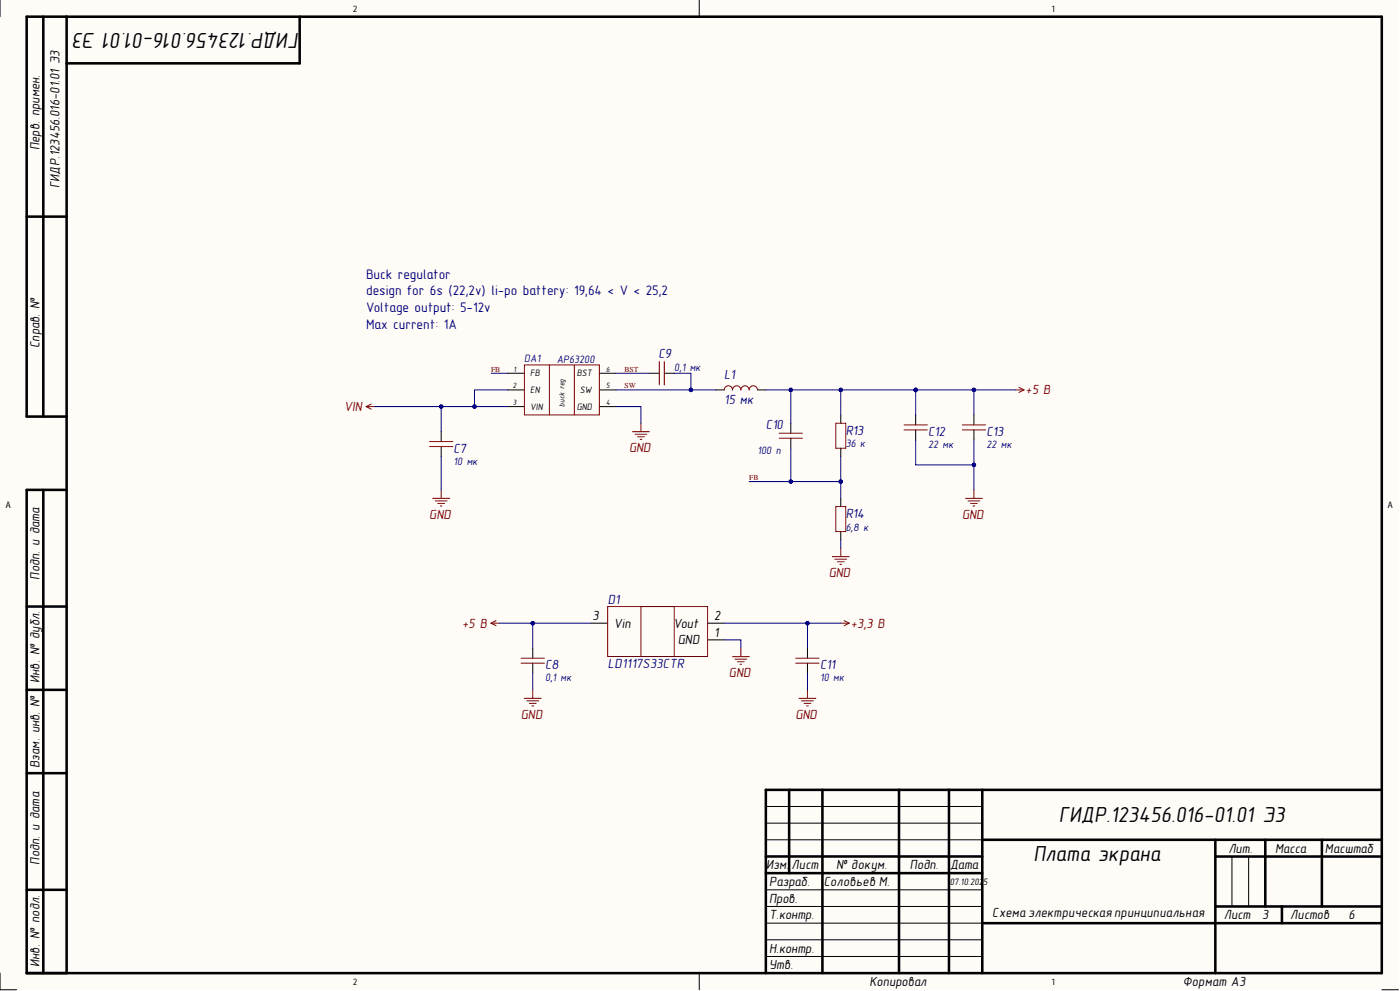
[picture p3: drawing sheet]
<svg xmlns="http://www.w3.org/2000/svg" width="420mm" height="297mm" viewBox="0 0 420 297" stroke-linecap="round" stroke-linejoin="round" font-family="sans-serif">
<g fill="#fffcf8">
<path d="M0 0h419.4v296.7h-419.4z" fill-rule="evenodd"/>
<path d="M5 5h409.3v286.7h-409.3z" fill-rule="evenodd"/>
</g>
<g fill="none" stroke="#000" stroke-width=".3">
<path d="M0 0v5M209.7 0v5M152.3 111.9h5M152.3 116.9h5M179.7 111.9h5M179.7 116.9h5M194.7 111.9h3M199.2 111.9h3M214.7 116.9h2.5M227.1 116.9h2.5M132.3 129.4v3M132.3 133.9v2.9"/>
<path d="M152.3 121.9h5M179.7 121.9h5M237.1 126.9v3M237.1 131.4v3M252.1 124.4v2.5M252.1 134.4v2.5M274.6 124.4v3M274.6 128.9v3M292 124.4v3M292 128.9v3M252.1 149.3v2.5M252.1 159.3v2.5"/>
<path d="M159.8 194.3v3M159.8 198.8v3M177.2 186.8h5M212.2 186.8h5M212.2 191.8h5M242.1 194.3v3M242.1 198.8v3M229.6 251.7h64.9M229.6 246.7h64.9M229.6 241.7h64.9M369.4 256.7v15M374.4 256.7v15"/>
<path d="M229.6 276.7h64.9M229.6 271.7h64.9M229.6 266.7h64.9M0 291.7v5h5M209.7 291.7v5M229.6 286.7h64.9M229.6 281.7h64.9M414.3 296.7h5.1"/>
</g>
<g fill="none" stroke="#000" stroke-width=".76">
<path d="M13 5v119.9M20 5v286.7M89.9 5v14h-69.9M8 64.9h12M20 124.9h-12v-119.9h406.3v286.7h-406.3v-144.9h12M13 146.8v144.9M8 181.8h12M8 206.8h12M8 231.8h12M236.6 236.7v25M246.6 236.7v55M269.6 236.7v55"/>
<path d="M284.6 236.7v55M294.5 236.7v55M414.3 236.8h-184.7v54.9M229.6 256.7h64.9M294.5 251.7h119.8M364.4 256.7h49.9M364.4 251.7v40M379.4 251.7v20M396.4 251.7v20M8 266.7h12M229.6 261.7h64.9M294.5 276.7h119.8"/>
<path d="M364.4 271.7h49.9M384.4 271.7v5"/>
</g>
<g fill="none" stroke="#800000" stroke-width=".3">
<path d="M157.3 109.4h22.4v15h-22.4zM164.7 109.4v15M172.2 109.4v15M197.7 108.4v7M199.2 108.4v7M217.2 116.9a1.25 1.25 0 0 1 1.2-1.3 1.25 1.25 0 0 1 1.3 1.3 1.25 1.25 0 0 1 1.2-1.3 1.25 1.25 0 0 1 1.3 1.3 1.25 1.25 0 0 1 1.2-1.3 1.25 1.25 0 0 1 1.2 1.3 1.25 1.25 0 0 1 1.3-1.3 1.25 1.25 0 0 1 1.2 1.3M304.5 116.9h2.6M305.5 116.1l1.6 .8M307.1 116.9l-1.6 .7M109.8 121.9l1.5 .7M109.8 121.9h2.5M111.3 121.1l-1.5 .8"/>
<path d="M128.8 132.4h7M128.8 133.9h7M189.7 129.4h5M190.4 130.2h3.6M191.2 130.9h2M191.9 131.7h.6M192.2 126.9v2.5M233.6 129.9h7M233.6 131.4h7M250.6 126.9h3v7.5h-3zM271.1 127.4h7M271.1 128.9h7"/>
<path d="M288.6 127.4h6.9M288.6 128.9h6.9M129.8 149.4h5M130.5 150.1h3.6M131.3 150.9h2M132 151.7h.5M132.3 146.8v2.6M250.6 151.8h3v7.5h-3zM289.5 149.4h5.1M290.3 150.1h3.5M291 150.9h2.1M291.8 151.7h.5"/>
<path d="M292 146.8v2.6M249.6 166.9h5M250.3 167.6h3.6M251.1 168.4h2M251.9 169.1h.5M252.1 164.3v2.6M147.2 186.8h2.6M147.2 186.8l1.6 .8M148.8 186l-1.6 .8M156.3 197.3h6.9M156.3 198.8h6.9M182.2 181.8h30v15h-30z"/>
<path d="M192.2 181.8h10v15h-10zM219.6 196.8h5.1M220.4 197.6h3.5M221.1 198.3h2.1M221.9 199.1h.5M222.2 194.3v2.5M238.6 197.3h7M238.6 198.8h7M252.1 186.8h2.5M253.1 186l1.5 .8M254.6 186.8l-1.5 .8M157.2 209.3h5.1"/>
<path d="M158 210.1h3.5M158.7 210.8h2.1M159.5 211.6h.5M159.8 206.8v2.5M239.6 209.3h5.1M240.4 210.1h3.5M241.1 210.8h2M241.9 211.6h.5M242.1 206.8v2.5"/>
</g>
<path d="M132.3 121.9v7.5" fill="none" stroke="#000080" stroke-width=".3"/>
<circle cx="132.3" cy="121.9" r=".51" fill="#000080"/>
<g fill="none" stroke="#000080" stroke-width=".3">
<path d="M202.2 111.9h5v5M132.3 136.8v10"/>
<circle cx="132.3" cy="121.9" r=".51"/>
</g>
<circle cx="207.2" cy="116.9" r=".51" fill="#000080"/>
<g fill="none" stroke="#000080" stroke-width=".3">
<path d="M237.1 116.9v10"/>
<circle cx="207.2" cy="116.9" r=".51"/>
</g>
<circle cx="237.1" cy="116.9" r=".51" fill="#000080"/>
<g fill="none" stroke="#000080" stroke-width=".3">
<path d="M274.6 131.9v7.4h17.4v7.5"/>
<circle cx="237.1" cy="116.9" r=".51"/>
</g>
<circle cx="292" cy="139.4" r=".51" fill="#000080"/>
<g fill="none" stroke="#000080" stroke-width=".3">
<path d="M292 131.9v7.4"/>
<circle cx="292" cy="139.4" r=".51"/>
</g>
<circle cx="292" cy="139.4" r=".51" fill="#000080"/>
<g fill="none" stroke="#000080" stroke-width=".3">
<path d="M292 116.9v7.5"/>
<circle cx="292" cy="139.4" r=".51"/>
</g>
<circle cx="292" cy="116.9" r=".51" fill="#000080"/>
<g fill="none" stroke="#000080" stroke-width=".3">
<path d="M184.7 111.9h10M274.6 116.9v7.5"/>
<circle cx="292" cy="116.9" r=".51"/>
</g>
<circle cx="274.6" cy="116.9" r=".51" fill="#000080"/>
<g fill="none" stroke="#000080" stroke-width=".3">
<path d="M237.1 134.4v9.9"/>
<circle cx="274.6" cy="116.9" r=".51"/>
</g>
<circle cx="237.1" cy="144.3" r=".51" fill="#000080"/>
<g fill="none" stroke="#000080" stroke-width=".3">
<path d="M252.1 116.9v7.5M184.7 121.9h7.5v5"/>
<circle cx="237.1" cy="144.3" r=".51"/>
</g>
<circle cx="252.1" cy="116.9" r=".51" fill="#000080"/>
<g fill="none" stroke="#000080" stroke-width=".3">
<path d="M184.7 116.9h30M252.1 161.8v2.5M217.2 191.8h5v2.5M242.1 201.8v5"/>
<circle cx="252.1" cy="116.9" r=".51"/>
</g>
<circle cx="207.2" cy="116.9" r=".51" fill="#000080"/>
<g fill="none" stroke="#000080" stroke-width=".3">
<path d="M224.6 144.3h27.5"/>
<circle cx="207.2" cy="116.9" r=".51"/>
</g>
<circle cx="252.1" cy="144.3" r=".51" fill="#000080"/>
<circle cx="252.1" cy="144.3" r=".51" fill="none" stroke="#000080" stroke-width=".3"/>
<circle cx="237.1" cy="144.3" r=".51" fill="#000080"/>
<g fill="none" stroke="#000080" stroke-width=".3">
<path d="M274.6 116.9h29.9"/>
<circle cx="237.1" cy="144.3" r=".51"/>
</g>
<circle cx="292" cy="116.9" r=".51" fill="#000080"/>
<circle cx="292" cy="116.9" r=".51" fill="none" stroke="#000080" stroke-width=".3"/>
<circle cx="274.6" cy="116.9" r=".51" fill="#000080"/>
<g fill="none" stroke="#000080" stroke-width=".3">
<path d="M242.1 186.8v7.5"/>
<circle cx="274.6" cy="116.9" r=".51"/>
</g>
<circle cx="242.1" cy="186.8" r=".51" fill="#000080"/>
<g fill="none" stroke="#000080" stroke-width=".3">
<path d="M217.2 186.8h34.9"/>
<circle cx="242.1" cy="186.8" r=".51"/>
</g>
<circle cx="242.1" cy="186.8" r=".51" fill="#000080"/>
<g fill="none" stroke="#000080" stroke-width=".3">
<path d="M159.8 186.8v7.5M159.8 201.8v5"/>
<circle cx="242.1" cy="186.8" r=".51"/>
</g>
<circle cx="159.8" cy="186.8" r=".51" fill="#000080"/>
<g fill="none" stroke="#000080" stroke-width=".3">
<path d="M149.8 186.8h27.4"/>
<circle cx="159.8" cy="186.8" r=".51"/>
</g>
<circle cx="159.8" cy="186.8" r=".51" fill="#000080"/>
<g fill="none" stroke="#000080" stroke-width=".3">
<path d="M229.6 116.9h45"/>
<circle cx="159.8" cy="186.8" r=".51"/>
</g>
<circle cx="274.6" cy="116.9" r=".51" fill="#000080"/>
<circle cx="274.6" cy="116.9" r=".51" fill="none" stroke="#000080" stroke-width=".3"/>
<circle cx="252.1" cy="116.9" r=".51" fill="#000080"/>
<circle cx="252.1" cy="116.9" r=".51" fill="none" stroke="#000080" stroke-width=".3"/>
<circle cx="237.1" cy="116.9" r=".51" fill="#000080"/>
<g fill="none" stroke="#000080" stroke-width=".3">
<path d="M252.1 136.9v12.4"/>
<circle cx="237.1" cy="116.9" r=".51"/>
</g>
<circle cx="252.1" cy="144.3" r=".51" fill="#000080"/>
<g fill="none" stroke="#000080" stroke-width=".3">
<path d="M152.3 116.9h-10v5"/>
<circle cx="252.1" cy="144.3" r=".51"/>
</g>
<circle cx="142.3" cy="121.9" r=".51" fill="#000080"/>
<g fill="none" stroke="#000080" stroke-width=".3">
<path d="M112.3 121.9h40"/>
<circle cx="142.3" cy="121.9" r=".51"/>
</g>
<circle cx="132.3" cy="121.9" r=".51" fill="#000080"/>
<circle cx="132.3" cy="121.9" r=".51" fill="none" stroke="#000080" stroke-width=".3"/>
<circle cx="142.3" cy="121.9" r=".51" fill="#000080"/>
<g fill="none" stroke="#000080" stroke-width=".3">
<path d="M147.3 111.9h5"/>
<circle cx="142.3" cy="121.9" r=".51"/>
</g>
<g font-size="6.6">
<text x="89.9" y="9.8" transform="rotate(-180 89.9 9.8)">ГИДР.123456.016-01.01 Э3</text>
<text x="317.5" y="246.4">ГИДР.123456.016-01.01 Э3</text>
<text x="309.9" y="258">Плата экрана</text>
</g>
<g font-size="4.1" fill="#000080">
<text x="109.8" y="83.6">Buck regulator</text>
<text x="109.8" y="88.5">design for 6s (22,2v) li-po battery: 19,64 &lt; V &lt; 25,2</text>
<text x="109.8" y="93.5">Voltage output: 5-12v</text>
<text x="109.8" y="98.5">Max current: 1A</text>
</g>
<g font-size="4">
<text x="11.8" y="45" transform="rotate(-90 11.8 45)">Перв. примен.</text>
<text x="17.8" y="56.4" transform="rotate(-90 17.8 56.4)">ГИДР.123456.016-01.01 Э3</text>
<text x="11.8" y="104.3" transform="rotate(-90 11.8 104.3)">Справ. №</text>
<text x="11.8" y="173.8" transform="rotate(-90 11.8 173.8)">Подп. и дата</text>
<text x="177.7" y="186">3</text>
<text x="214.2" y="186">2</text>
<text x="184" y="188.2">Vin</text>
<text x="201.9" y="188.2">Vout</text>
<text x="214.2" y="191">1</text>
<text x="203.3" y="193.2">GND</text>
<text x="11.8" y="204.7" transform="rotate(-90 11.8 204.7)">Инв. № дубл.</text>
<text x="11.8" y="230.3" transform="rotate(-90 11.8 230.3)">Взам. инв. №</text>
<text x="368.4" y="255.6">Лит.</text>
<text x="382.3" y="255.6">Масса</text>
<text x="397.3" y="255.6">Масштаб</text>
<text x="11.8" y="259.2" transform="rotate(-90 11.8 259.2)">Подп. и дата</text>
<text x="229.8" y="260.6">Изм.</text>
<text x="237.4" y="260.6">Лист</text>
<text x="250.7" y="260.6">№ докум.</text>
<text x="272.9" y="260.6">Подп.</text>
<text x="285" y="260.6">Дата</text>
<text x="230.6" y="265.5">Разраб.</text>
<text x="247.1" y="265.5">Соловьев М.</text>
<text x="230.6" y="270.5">Пров.</text>
<text x="230.6" y="275.5">Т.контр.</text>
<text x="297.5" y="274.9">Схема электрическая принципиальная</text>
<text x="366.9" y="275.5">Лист</text>
<text x="378.4" y="275.5">3</text>
<text x="386.9" y="275.5">Листов</text>
<text x="404.4" y="275.5">6</text>
<text x="230.6" y="285.5">Н.контр.</text>
<text x="11.8" y="289.9" transform="rotate(-90 11.8 289.9)">Инв. № подл.</text>
<text x="230.6" y="290.5">Утв.</text>
<text x="260.8" y="295.5">Копировал</text>
<text x="354.7" y="295.5">Формат А3</text>
</g>
<g font-size="4" fill="#000080">
<text x="197.5" y="107.3">C9</text>
<text x="217.2" y="113.6">L1</text>
<text x="217.2" y="121.1">15 мк</text>
<text x="229.7" y="128.5">C10</text>
<text x="253.6" y="130.4">R13</text>
<text x="278.3" y="130.7">C12</text>
<text x="295.8" y="130.7">C13</text>
<text x="136" y="135.6">C7</text>
<text x="253.6" y="155.4">R14</text>
<text x="182.2" y="181">D1</text>
<text x="163.5" y="200.5">C8</text>
<text x="182.2" y="200.3">LD1117S33CTR</text>
<text x="245.9" y="200.5">C11</text>
</g>
<g font-size="4" fill="#800000">
<text x="307.5" y="118.2">+5 В</text>
<text x="103.2" y="123.2">VIN</text>
<text x="188.7" y="135.5">GND</text>
<text x="128.7" y="155.4">GND</text>
<text x="288.5" y="155.4">GND</text>
<text x="248.5" y="172.9">GND</text>
<text x="138.5" y="188.2">+5 В</text>
<text x="255.1" y="188.2">+3,3 В</text>
<text x="218.6" y="202.9">GND</text>
<text x="156.2" y="215.4">GND</text>
<text x="238.5" y="215.4">GND</text>
</g>
<g font-size="3.3" fill="#000080">
<text x="157.2" y="108.5">DA1</text>
<text x="166.9" y="108.7">AP63200</text>
<text x="202.2" y="111.2">0,1 мк</text>
<text x="227.1" y="136.2">100 п</text>
<text x="253.6" y="134">36 к</text>
<text x="278.3" y="134.3">22 мк</text>
<text x="295.8" y="134.3">22 мк</text>
<text x="136" y="139.3">10 мк</text>
<text x="253.6" y="159.1">6,8 к</text>
<text x="163.5" y="204.2">0,1 мк</text>
<text x="245.9" y="204.2">10 мк</text>
</g>
<g font-size="2.8">
<text x="159" y="112.8">FB</text>
<text x="172.9" y="112.8">BST</text>
<text x="159" y="117.8">EN</text>
<text x="173.9" y="117.8">SW</text>
<text x="159" y="122.8">VIN</text>
<text x="172.9" y="122.8">GND</text>
<text x="284.8" y="265.1">07.10.202</text>
<text x="294.8" y="265.1">5</text>
</g>
<g font-size="2.7">
<text x="105.9" y="3.5">2</text>
<text x="315.3" y="3.5">1</text>
<text x="1.8" y="152.3">A</text>
<text x="416.1" y="152.3">A</text>
<text x="105.9" y="295.1">2</text>
<text x="315.3" y="295.1">1</text>
</g>
<g font-size="2.3" fill="#800000">
<text x="147.3" y="111.4">FB</text>
<text x="187.2" y="111.4">BST</text>
<text x="187.2" y="116.4">SW</text>
<text x="224.7" y="143.9">FB</text>
</g>
<g font-size="2.3">
<text x="154" y="111.4">1</text>
<text x="181.7" y="111.4">6</text>
<text x="153.8" y="116.4">2</text>
<text x="181.7" y="116.4">5</text>
<text x="153.8" y="121.4">3</text>
<text x="169.2" y="121.9" transform="rotate(-90 169.2 121.9)">buck reg</text>
<text x="181.7" y="121.4">4</text>
</g>
</svg>
